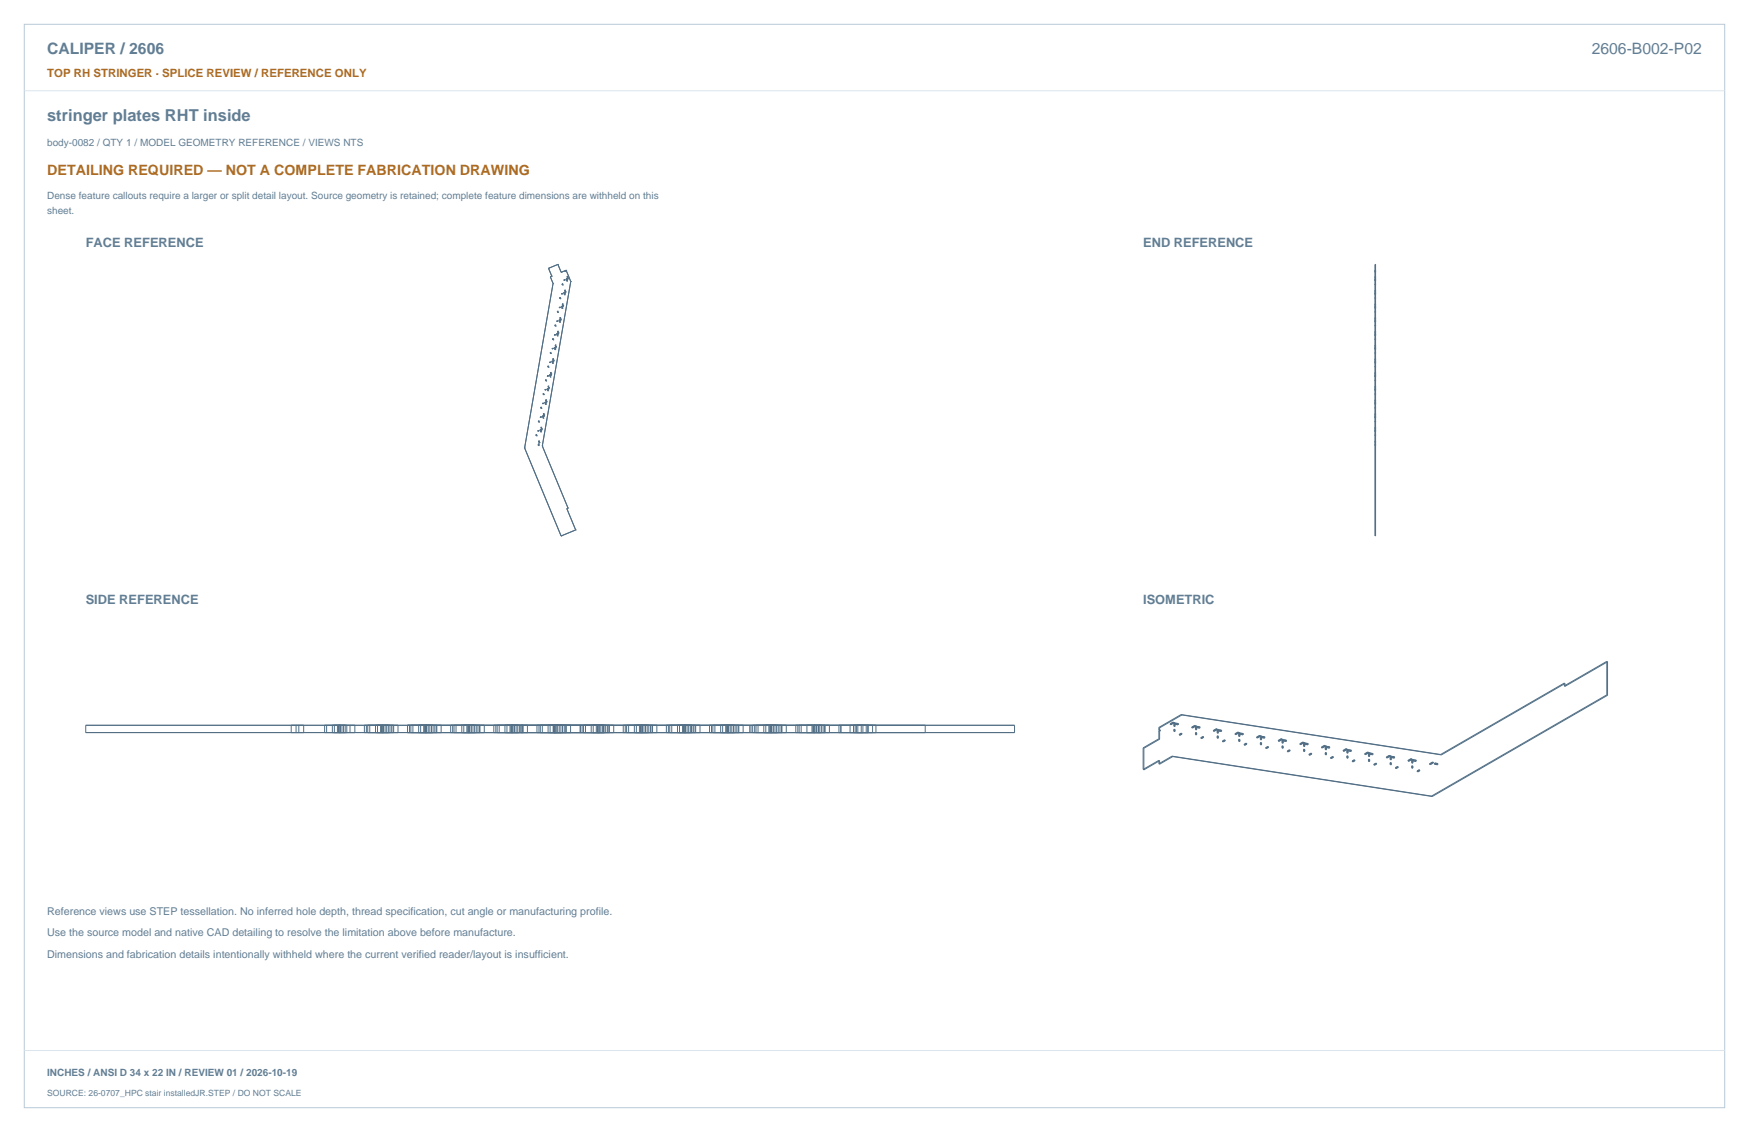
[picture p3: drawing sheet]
<svg xmlns="http://www.w3.org/2000/svg" width="864mm" height="559mm" viewBox="0 0 864 559" stroke-linecap="round" stroke-linejoin="round" font-family="sans-serif">
<path d="M12 12h840v535h-840z" fill="none" stroke="#b8cad8" stroke-width=".49"/>
<path d="M12 45h840M12 519h840" fill="none" stroke="#dbe5ed" stroke-width=".49"/>
<g fill="none" stroke="#536f85" stroke-width=".49">
<path d="M271 132h.1M271 132l1 4M272 137h.1M272 137l1 3M272 136h.1M272 136v1M273 140h.1M273 140l-14 81M275 131h.1M275 131l-4 1M275 131l2 3M277 134h.1"/>
<path d="M278 138h.1M279 138h.1M279 138h-1M279 134h.1M279 138h1M280 133h.1M280 133l-3 1M280 133l2 6M280 138h.1M280 139h.1M280 138v1M280 137h.1"/>
<path d="M280 136h.1M280 136v1M280 137l-1 1M280 137v1M282 139h.1M282 139l-14 81M679 131v134zM679 133h.1M679 134h.1M679 136h.1M679 137h.1M679 139h.1"/>
<path d="M679 140h.1M679 132h.1M679 138h.1M275 159h.1M275 154h.1M275 158h.1M275 158v1M276 158h.1M276 152h.1M276 159h.1M276 147h.1M276 147h1"/>
<path d="M276 158v1M276 158h1M276 157h.1M276 157l1 1M277 157h.1M277 157v1M277 157h-1M277 158h.1M277 158l-1 1M277 147h.1M277 158h-1M277 151h.1"/>
<path d="M277 145h.1M277 152h.1M277 152h1M277 140h.1M277 140l1 1M278 151h.1M278 151l-1 1M278 145h.1M278 145h-1M278 150h.1M278 150v1M278 140h.1"/>
<path d="M278 140h-1M278 140v1M278 152h.1M278 141h.1M278 151v1M278 151h-1M279 145h.1M279 145v1M279 143h.1M279 143v1M279 146h.1M279 144h.1"/>
<path d="M279 144l-1 1M679 145h.1M679 144h.1M679 141h.1M679 143h.1M679 147h.1M679 151h.1M679 152h.1M679 158h.1M679 157h.1M679 154h.1M679 150h.1"/>
<path d="M679 159h.1M679 146h.1M271 179h.1M272 174h.1M272 174v1M272 179h.1M272 179h-1M272 175h.1M272 178h.1M272 178l1 1M273 179h.1M273 172h.1"/>
<path d="M273 167h.1M273 167v1M273 177h.1M273 177v1M273 168h.1M273 178h.1M273 178h-1M273 178v1M274 172h.1M274 165h.1M274 173h.1M274 160h.1"/>
<path d="M274 160v1M274 172v1M274 170h.1M274 170v1M274 161h.1M274 170l1 1M274 171v1M274 171h.1M275 171h.1M275 171h-1M275 165h.1M275 166h.1"/>
<path d="M275 165v1M275 164h.1M275 164h1M276 165h-1M276 164h.1M276 165h.1M679 165h.1M679 166h.1M679 174h.1M679 175h.1M679 178h.1M679 179h.1"/>
<path d="M679 177h.1M679 173h.1M679 172h.1M679 164h.1M679 161h.1M679 160h.1M679 171h.1M679 168h.1M679 167h.1M679 170h.1M268 199h.1M268 194h.1"/>
<path d="M268 194v1M268 195h.1M269 199h.1M269 192h.1M269 192v1M269 193h.1M269 200h.1M269 188h.1M269 188h1M269 199v1M269 199h1M269 197h.1"/>
<path d="M269 197l1 1M270 197h.1M270 197h-1M270 199h.1M270 199l-1 1M270 188h.1M270 198h.1M270 198l-1 1M270 198v1M270 199h-1M270 192h.1M270 186h.1"/>
<path d="M270 193h.1M270 193h1M270 181h.1M270 181h1M271 192h.1M271 192l-1 1M271 185h.1M271 185l-1 1M271 185v1M271 191h.1M271 191v1M271 181h.1"/>
<path d="M271 181h-1M271 193h.1M271 186h.1M271 186h-1M271 192v1M271 192h-1M272 186h.1M272 185h.1M272 185v1M272 184v1M272 184h.1M272 185h-1"/>
<path d="M679 192h.1M679 188h.1M679 191h.1M679 200h.1M679 199h.1M679 193h.1M679 185h.1M679 184h.1M679 181h.1M679 198h.1M679 195h.1M679 194h.1"/>
<path d="M679 197h.1M679 186h.1M265 215h.1M266 213h.1M266 220h.1M266 208h.1M266 219h.1M266 219v1M266 218h.1M267 212h.1M267 206h.1M267 213h.1"/>
<path d="M267 212v1M267 211h.1M267 211v1M267 201h.1M267 201v1M267 211l1 1M267 202h.1M268 212h.1M268 212h-1M268 205h.1M268 205v1M268 206h.1"/>
<path d="M268 204h.1M268 204l1 1M269 205h-1M269 205h.1M269 205l-1 1M679 212h.1M679 211h.1M679 213h.1M679 208h.1M679 205h.1M679 204h.1M679 202h.1"/>
<path d="M679 201h.1M679 206h.1M679 218h.1M679 220h.1M679 219h.1M679 215h.1M259 221h.1M259 221l18 44M268 220h.1M268 220l12 31M679 221h.1M280 251h.1"/>
<path d="M280 251l4 11M679 251h.1M277 265h.1M284 262h.1M284 262l-7 3M679 262h.1M772 337h1M772 337l-61 35M772 337v2M772 339h1M773 337l-61 36M773 337v2"/>
<path d="M793 326v17M793 326l1 1M793 326l-21 13M794 327v16M794 327l-21 12M42 358h459v4h-459zM144 358v4M146 358v4M148 358v4M150 358v4M160 358v4M161 358v4"/>
<path d="M164 358v4M165 358v4M167 358v4M168 358v4M169 358v4M170 358v4M171 358v4M173 358v4M175 358v4M180 358v4M181 358v4M182 358v4"/>
<path d="M183 358v4M185 358v4M186 358v4M188 358v4M189 358v4M190 358v4M191 358v4M192 358v4M193 358v4M194 358v4M197 358v4M201 358v4"/>
<path d="M202 358v4M203 358v4M204 358v4M207 358v4M208 358v4M209 358v4M210 358v4M211 358v4M212 358v4M213 358v4M214 358v4M215 358v4"/>
<path d="M216 358v4M218 358v4M223 358v4M224 358v4M225 358v4M228 358v4M229 358v4M231 358v4M232 358v4M233 358v4M234 358v4M235 358v4"/>
<path d="M236 358v4M237 358v4M239 358v4M244 358v4M245 358v4M246 358v4M249 358v4M250 358v4M252 358v4M253 358v4M254 358v4M255 358v4"/>
<path d="M256 358v4M257 358v4M258 358v4M260 358v4M265 358v4M266 358v4M267 358v4M268 358v4M271 358v4M272 358v4M273 358v4M274 358v4"/>
<path d="M275 358v4M276 358v4M277 358v4M278 358v4M279 358v4M280 358v4M282 358v4M286 358v4M287 358v4M288 358v4M289 358v4M292 358v4"/>
<path d="M293 358v4M294 358v4M295 358v4M296 358v4M297 358v4M298 358v4M299 358v4M300 358v4M301 358v4M303 358v4M308 358v4M309 358v4"/>
<path d="M310 358v4M313 358v4M314 358v4M316 358v4M317 358v4M318 358v4M319 358v4M320 358v4M321 358v4M322 358v4M324 358v4M329 358v4"/>
<path d="M330 358v4M331 358v4M332 358v4M335 358v4M336 358v4M337 358v4M338 358v4M339 358v4M340 358v4M341 358v4M342 358v4M343 358v4"/>
<path d="M344 358v4M346 358v4M350 358v4M351 358v4M352 358v4M353 358v4M356 358v4M357 358v4M358 358v4M359 358v4M360 358v4M361 358v4"/>
<path d="M362 358v4M363 358v4M364 358v4M365 358v4M367 358v4M370 358v4M371 358v4M372 358v4M373 358v4M374 358v4M377 358v4M378 358v4"/>
<path d="M380 358v4M381 358v4M382 358v4M383 358v4M384 358v4M385 358v4M386 358v4M388 358v4M393 358v4M394 358v4M395 358v4M396 358v4"/>
<path d="M398 358v4M401 358v4M402 358v4M403 358v4M404 358v4M405 358v4M406 358v4M407 358v4M410 358v4M414 358v4M415 358v4M420 358v4"/>
<path d="M421 358v4M422 358v4M423 358v4M424 358v4M425 358v4M426 358v4M428 358v4M429 358v4M431 358v4M433 358v4M457 358v4M572 359h1"/>
<path d="M572 359v1M573 359v2M578 357v1M578 357h.1M578 358h.1M578 357h2v1M579 357l-1 1M579 356l-1 1M579 356v1M579 357h1l-2 1M579 356l1 1M580 358v1"/>
<path d="M580 360h.1M580 358h.1M580 357v1M580 360v1M580 357h.1M580 357h1l-1 1M580 357v2M580 357l1 1M580 359h.1M580 358h2M581 358h1M582 357h-2"/>
<path d="M582 357l-1 1M582 357v1M583 353h1M583 353l-11 6M583 353l128 19M584 353l-11 6M584 353l128 20M588 359h.1M588 359h1M590 358v1h-1M590 358l-2 1M590 358h.1"/>
<path d="M590 358v2M591 358v2M591 358v1M591 359h1M591 359h.1M592 359h.1M593 359h-2M593 359h-1M601 360l-2 1M601 360h.1M601 360v2M601 360h1v1"/>
<path d="M793 343h1M793 343l-86 50M794 343l-87 50M564 369v11M564 380h1M564 369h1M565 369v11M572 361v4M572 375v2M572 360l1 1M572 375l1 1M572 377h1"/>
<path d="M572 361h1M572 365h1M572 375l-8 5M572 365l-8 4M573 361v4M573 376v1M573 376l-8 4M573 365l-8 4M573 361h-1M573 361h.1M573 360h-1M573 360v1"/>
<path d="M579 373h.1M579 373l128 20M579 373l-7 4M579 373l-6 4M580 361h.1M582 362v1M582 362l1 1M582 363h1M583 362h-1M583 362h1M584 362l-2 1M584 362l-1 1"/>
<path d="M584 362h.1M590 363h1M590 362v1M590 360h1M590 362h1M591 362h-1M591 362v1M591 362h.1M591 363h.1M591 360h.1M593 364h.1M593 364v1"/>
<path d="M594 364h-1M594 364h.1M594 364l-1 1M599 361h.1M601 363v1M601 362h.1M601 364h.1M601 363h1M601 363h.1M601 362h1M601 364h1M601 361h2"/>
<path d="M601 361h1M602 364h-1M602 363l-1 1M602 362h-1M602 360v2M602 363v1M602 360h-1M602 360l1 1M602 360l-1 1M602 361h1M603 361h.1M604 366h.1"/>
<path d="M605 365h.1M605 365l-1 1M605 365v1M605 366h-1M610 362h.1M610 362v1M611 361l-1 1M611 361l1 1M612 365v1M612 366h.1M612 365h.1M612 363v1"/>
<path d="M612 362h-2M612 362v1M612 363h.1M612 362l-2 1M612 362h.1M612 362v2M612 362l1 1M612 362h2M613 363h1M614 362l-1 1M614 362v1M614 367v1"/>
<path d="M614 367l1 1M614 368h1M615 368h.1M615 367h-1M615 367l-1 1M615 367h.1M615 367h1M616 367l-1 1M616 367h.1M620 364h.1M620 364h1M621 364h.1"/>
<path d="M622 363l-2 1M622 363v2M622 363h.1M622 368h1M622 367v1M622 365h1M622 367h1M622 363h1M622 363l-1 1M623 367h-1M623 363v2M623 367v1"/>
<path d="M623 363l-2 1M623 367h.1M623 363v1M623 364h1M623 364h.1M623 368h.1M623 365h.1M623 363l1 1M623 364h2M624 364h.1M624 364h1M625 364h-1"/>
<path d="M625 369h.1M625 369v1M626 368l-1 1M626 369h-1M626 368v1M626 369h.1M626 369l-1 1M631 365v1M631 365l1 1M631 366h1M632 366h.1M633 365l-2 1"/>
<path d="M633 365h.1M633 365h-2M633 368v1M633 369h.1M633 367h.1M633 365v2M633 365l-1 1M633 368h.1M633 369h1M633 365h1M633 368h1M633 367h1"/>
<path d="M633 365l1 2M633 366h2M633 366h1M634 369h-1M634 368l-1 1M634 367h-1M634 368v1M634 366h1M634 365l1 1M634 365v1M635 366h.1M635 365h-1l-1 1"/>
<path d="M635 365v1M636 371h.1M637 370l-1 1M637 370h.1M637 370v1M637 371h-1M642 367h.1M642 367v1M643 366l-1 1M643 367h-1M643 366v1M643 367h1l-2 1"/>
<path d="M643 366h1M644 371h.1M644 370v1M644 368h.1M644 370h.1M644 368v1M644 366v2M644 366l-2 1M644 366v3M644 366l1 1M644 367h1M645 367l1 1"/>
<path d="M645 367h1M645 367h.1M646 367h-2M646 367h-1M646 367h.1M646 367v1M646 372v1M646 372l1 1M646 373h1M647 373h.1M647 372h-1M647 372l-1 1"/>
<path d="M647 372h.1M647 372h1M648 372l-1 1M648 372h.1M653 369h.1M654 368l-1 1M654 368h.1M654 368h1M654 372h.1M654 372h1M654 372l1 1M654 370h1"/>
<path d="M654 368v2M655 372h-1M655 371l-1 1M655 370h-1M655 368v2M655 371v1M655 368h-1M655 368v1M655 370h.1M655 372v1M655 369h1M655 373h.1"/>
<path d="M655 372h.1M655 368h.1M655 368l1 1M655 369h2M655 369h.1M656 369h.1M656 369h1M657 369h-1M657 374h.1M658 373l-1 1M658 374h-1M658 373v1"/>
<path d="M658 374h.1M663 370v1M663 370l1 1M663 371h1M664 371h.1M665 370h-2M665 370l-2 1M665 370v2M665 370h.1M665 373v1M665 372h.1M665 373h.1"/>
<path d="M665 374h.1M665 370l-1 1M665 371v1M665 370v1M665 370h1M665 371l1 1M665 373h1M665 374h1M666 371h1M666 374h-1M666 372h-1M666 373h-1"/>
<path d="M666 370v2M666 373v1M666 370h-1M666 370h1M666 370v1M666 370h.1M667 370v1M667 370h.1M668 376h.1M669 375l-1 1M669 375h.1M669 375v1"/>
<path d="M669 376h-1M674 372h.1M674 372v1M675 371l-1 1M675 371l1 1M675 371h1M676 375h.1M676 376h.1M676 372v1M676 375v1M676 373h.1M676 372h.1"/>
<path d="M676 371l-2 1M676 372l-2 1M676 371v1M676 371v2M676 371l1 1M676 372l2 1M676 372h2M677 372h1M677 372h-1M678 372v1M678 372h.1M678 377v1"/>
<path d="M678 377l1 1M678 378h1M679 377h-1M679 377h1M680 377l-2 1M680 377l-1 1M680 377h.1M685 374h.1M686 373l-1 1M686 373h1M686 373h.1M686 377h.1"/>
<path d="M686 377h1M686 377l1 1M686 375h1M686 373v2M687 377h-1M687 376l-1 1M687 375h-1M687 373v2M687 376v1M687 373h-1M687 373v1M687 375h.1"/>
<path d="M687 377h.1M687 377v1M687 374h1M687 374h2M687 374h.1M688 374l-1-1v1M688 374h.1M688 374h1M689 374h-1M689 379h.1M690 378l-1 1M690 379h-1"/>
<path d="M690 378v1M690 379h.1M695 375v1M695 375l1 1M695 376h1M697 374l-2 1M697 374v1l-1 1M697 374v1M697 379h1M697 378v1M697 377h1M697 378h1"/>
<path d="M697 377h.1M697 379h.1M697 375l-2 1M697 375v2M697 378h.1M697 375l1 2M697 375h1M698 375l1 1M698 379h-1M698 377h-1M698 378v1M698 375h1"/>
<path d="M698 375h.1M699 375h-1M699 375v1M699 375h.1M701 380l-1 1M701 380h.1M706 377h.1M707 376l-1 1M707 376h.1M707 376h1M707 376l1 1M708 376l-2 1"/>
<path d="M708 377h-2M708 376v1M708 377l2 1M708 377h2M708 377h.1M708 377h1M709 377h1M709 377h-1M710 377v1M710 377h.1M711 372l1 1M700 381h.1"/>
<path d="M707 393h.1"/>
</g>
<text font-size="8.1" fill="#617e94" x="23" y="60">stringer plates RHT inside</text>
<g font-size="7.8" fill="#617e94">
<text x="23" y="27">CALIPER / 2606</text>
<text x="786" y="27">2606-B002-P02</text>
</g>
<text font-size="7.1" fill="#ad6b22" x="23" y="86">DETAILING REQUIRED — NOT A COMPLETE FABRICATION DRAWING</text>
<g font-size="6.3" fill="#617e94">
<text x="42" y="122">FACE REFERENCE</text>
<text x="564" y="122">END REFERENCE</text>
<text x="42" y="298">SIDE REFERENCE</text>
<text x="564" y="298">ISOMETRIC</text>
</g>
<text font-size="5.6" fill="#ad6b22" x="23" y="38">TOP RH STRINGER · SPLICE REVIEW / REFERENCE ONLY</text>
<g font-size="5.3" fill="#617e94">
<text x="23" y="452">Reference views use STEP tessellation. No inferred hole depth, thread specification, cut angle or manufacturing profile.</text>
<text x="23" y="462">Use the source model and native CAD detailing to resolve the limitation above before manufacture.</text>
<text x="23" y="473">Dimensions and fabrication details intentionally withheld where the current verified reader/layout is insufficient.</text>
</g>
<g font-size="4.9" fill="#617e94">
<text x="23" y="72">body-0082 / QTY 1 / MODEL GEOMETRY REFERENCE / VIEWS NTS</text>
<text x="23" y="98">Dense feature callouts require a larger or split detail layout. Source geometry is retained; complete feature dimensions are withheld on this</text>
<text x="23" y="105">sheet.</text>
<text x="23" y="531">INCHES / ANSI D 34 x 22 IN / REVIEW 01 / 2026-10-19</text>
</g>
<text font-size="4.2" fill="#617e94" x="23" y="541">SOURCE: 26-0707_HPC stair installedJR.STEP / DO NOT SCALE</text>
</svg>
